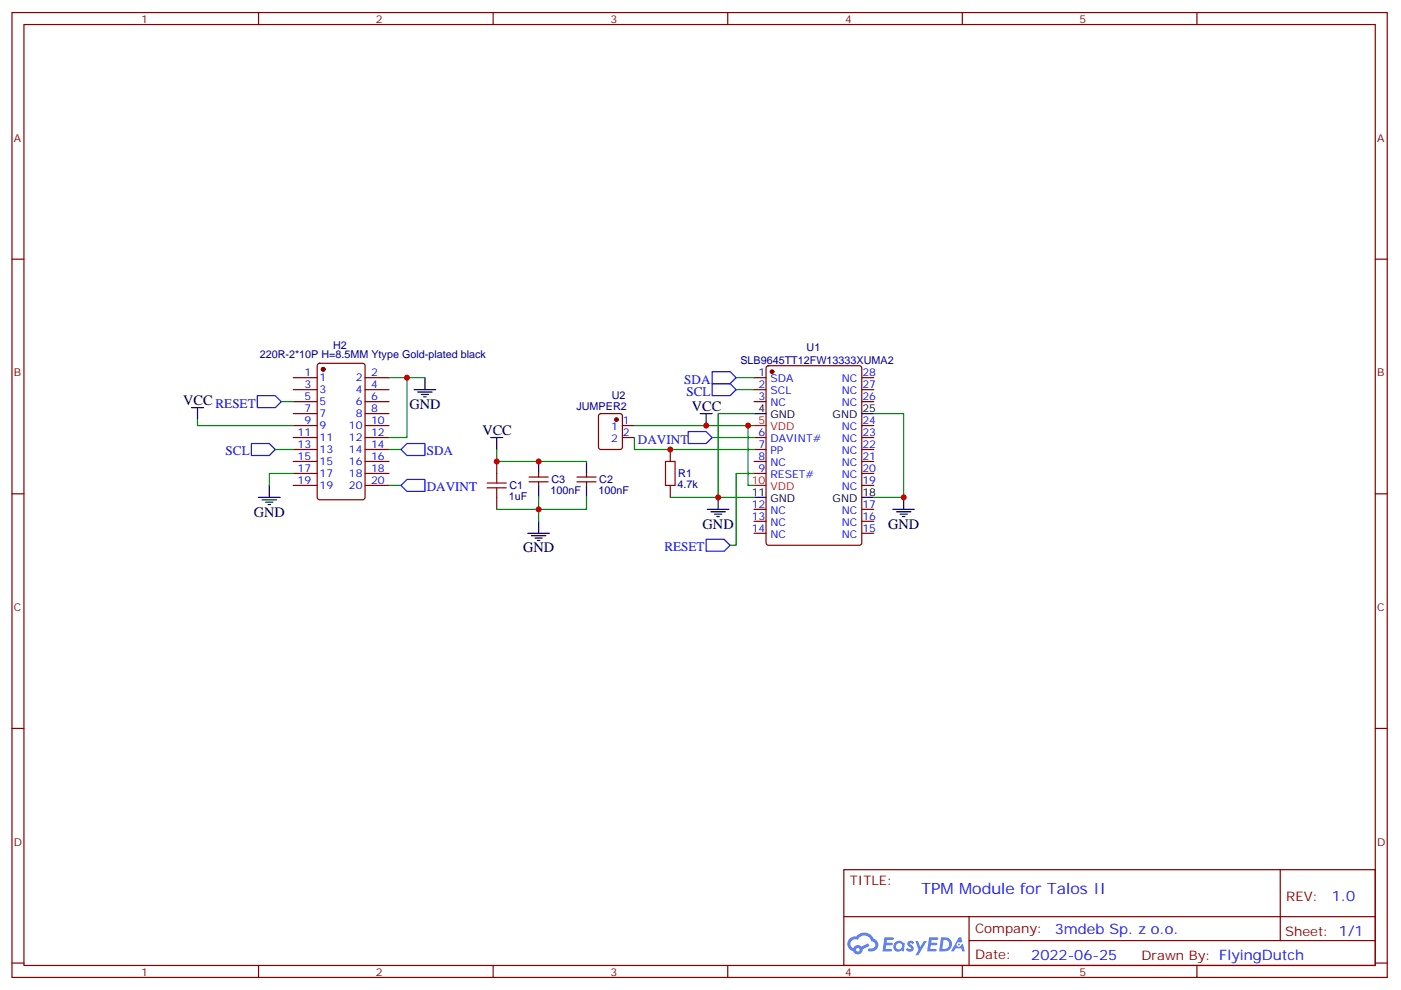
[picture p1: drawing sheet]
<svg xmlns="http://www.w3.org/2000/svg" width="413mm" height="292mm" viewBox="0 0 413 292" stroke-linecap="round" stroke-linejoin="round" font-family="sans-serif">
<g fill="none" stroke="#870000" stroke-width=".35">
<path d="M3.5 3.7h405.4v284.3h-405.4zM7.1 7.2h398.2v277.3h-398.2zM76.2 3.7v3.5M145.3 3.7v3.5M214.5 3.7v3.5M283.6 3.7v3.5M352.8 3.7v3.5M3.5 76.4h3.6M405.3 76.4h3.6M3.5 145.5h3.6M405.3 145.5h3.6M3.5 214.7h3.6"/>
<path d="M405.3 214.7h3.6M248.7 256.3h156.6v28.2h-156.6zM377.3 256.3v20.9M248.7 270.1h156.5M285.6 277.2h119.6M285.6 270.1v14.2M3.5 283.8h3.6M76.2 284.5v3.5M145.3 284.5v3.5M214.5 284.5v3.5M283.6 284.5v3.5M352.8 284.5v3.5"/>
<path d="M405.3 283.8h3.6"/>
</g>
<g fill="#5487ff">
<path d="M267.7 277.5a1.22 1.22 0 0 1 1.7 .2l-.4 .6a.47 .47 0 0 0-.3-.4 .47 .47 0 0 0-.5 .2l.1 .2a1.14 1.14 0 0 1 .8 1.8 1.14 1.14 0 0 1-1.9 0l-.2-.2 .5-.6 .7 .5a.29 .29 0 0 0 .3-.3 .29 .29 0 0 0-.2-.3 1.04 1.04 0 0 1-.6-1.7z"/>
<path d="M260.7 276.2h2.4l.3 .2-.2 .5-1.8 .1-.1 .8h1.5l.3 .4-.3 .4h-1.6l-.2 1.1h1.7l.2 .3-.2 .3-2.6 .1z"/>
<path d="M273.8 276.2h2.4l.3 .2-.1 .5-1.8 .1-.2 .8h1.6l.3 .4-.4 .4-1.6-.1-.1 1.1 1.7 .1 .2 .3-.2 .3-2.6 .1z"/>
<path d="M282.6 276.2h.7l.3 1.3-.6 .3a.69 .69 0 0 0-1 .3 .69 .69 0 0 0 .4 .9 .69 .69 0 0 0 .9-.6l.5-.2 .6 2.2h-.8l-.2-.9h-1.8l-.5 .9h-.8z"/>
<path d="M269.8 277.3h.8l.6 1.8 1.1-1.8h.9l-2.6 4.2h-.8l.9-1.5z"/>
<path d="M277.4 276.2l-.6 4.2h1.3a2.11 2.11 0 0 0 2.5-2.1 2.11 2.11 0 0 0-2.5-2.1zM278.1 277a1.39 1.39 0 0 1 1.7 1.4 1.39 1.39 0 0 1-1.8 1.2h-.3z"/>
<path d="M263.7 277.8a1.54 1.54 0 0 0-.1 2.2 1.54 1.54 0 0 0 2.2 .1l.6 .3 .3-2.3-.2-.3h-.4a1.49 1.49 0 0 0-2.4 0zM264 278.8a.94 .94 0 0 1 1.8 0 .94 .94 0 0 1-1.8 0z"/>
<path d="M250.4 276.6a2.18 2.18 0 0 0 1.1 3.7 1.44 1.44 0 0 0 1.6 .9 1.44 1.44 0 0 0 1.2-1.4l2-1.1-.5-.7-1.9 1a1.47 1.47 0 0 0-2.4 .4 1.39 1.39 0 0 1-.7-1.9 1.39 1.39 0 0 1 2-.5 2.12 2.12 0 0 1 2.2-1.3 2.12 2.12 0 0 1 1.9 1.7 1.14 1.14 0 0 1 1.1 1.4 1.14 1.14 0 0 1-1.7 .7 .43 .43 0 0 0-.5 .4 .43 .43 0 0 0 .4 .5 1.98 1.98 0 0 0 2.5-1.2 1.98 1.98 0 0 0-1.2-2.6 3.1 3.1 0 0 0-5.3-.6l-.9 .1zM252.3 279.9a.55 .55 0 0 1 1.1 0 .55 .55 0 0 1-1.1 0z"/>
<circle cx="282.6" cy="278.3" r=".26"/>
</g>
<g fill="#870000" stroke="#870000" stroke-width=".35">
<circle cx="95.2" cy="108.8" r=".53"/>
<circle cx="227.5" cy="109.5" r=".53"/>
<circle cx="181.7" cy="123.6" r=".53"/>
</g>
<g fill="none" stroke="#870000" stroke-width=".35">
<path d="M86.4 111.3h7.1M86.4 114.8h7.1M86.4 118.4h7.1M93.7 107.3l.5-.2h12.7l.6 .4 .1 39.1-.5 .6-12.9 .1-.7-.5v-39zM107.6 111.3h7.1M107.6 114.8h7.1M107.6 118.4h7.1M222.2 111.3h3.6M222.2 114.8h3.6M222.2 118.4h3.6M226 108l.5-.2h26.8l.6 .4 .1 51.8-.5 .6-27 .1-.7-.5v-51.7zM254 111.3h3.5"/>
<path d="M254 114.8h3.5M254 118.4h3.5M86.4 121.9h7.1M86.4 125.4h7.1M86.4 128.9h7.1M86.4 132.5h7.1M86.4 136h7.1M86.4 139.5h7.1M107.6 121.9h7.1M107.6 125.4h7.1M107.6 128.9h7.1M107.6 132.5h7.1"/>
<path d="M107.6 136h7.1M107.6 139.5h7.1M146.4 136v3.5M158.7 139.5v1.1M172.9 139.5v1.1M176.6 122.1l.5-.2h5.6l.7 .4v9.5l-.4 .6-5.9 .1-.7-.5v-9.4zM183.4 125.4h3.6M183.4 128.9h3.6M197.6 132.5v3.5M222.2 128.9h3.6M222.2 132.5h3.6M222.2 136h3.6"/>
<path d="M222.2 139.5h3.6M254 125.4h3.5M254 128.9h3.5M254 132.5h3.5M254 136h3.5M254 139.5h3.5M86.4 143.1h7.1M107.6 143.1h7.1M146.4 146.6v3.5M155.9 142h5.7M155.9 140.6h5.7M158.7 142v1.1"/>
<path d="M170 142h5.7M170 140.6h5.7M172.9 142v1.1M197.6 143.1v3.5M222.2 150.1h3.6M222.2 153.6h3.6M222.2 157.2h3.6M254 143.1h3.5M254 150.1h3.5M254 153.6h3.5M254 157.2h3.5"/>
</g>
<g fill="none" stroke="#000" stroke-width=".35">
<path d="M122.1 114.8h6.3M123.1 115.5h4.3M124.2 116.2h2.1M124.9 116.9h.7M125.2 111.3v3.5M56.4 120.1h3.6M58.2 120.1v3.5M144.6 128.9h3.6M146.4 128.9v3.6M158.7 136v3.5M172.9 136v3.5M206.4 121.9h3.5"/>
<path d="M208.1 121.9v3.5M222.2 121.9h3.6M254 121.9h3.5M76.2 146.6h6.3M77.3 147.3h4.2M78.3 148h2.1M79 148.7h.7M79.4 143.1v3.5M155.6 157.2h6.3M156.6 157.9h4.3M157.7 158.6h2.1M158.4 159.3h.7"/>
<path d="M158.7 143.1v3.5M158.7 153.6v3.6M172.9 143.1v3.5M208.5 150.1h6.3M209.5 150.8h4.3M210.6 151.5h2.1M211.3 152.2h.7M211.7 146.6v3.5M222.2 146.6h3.6M254 146.6h3.5M263.2 150.1h6.3M264.2 150.8h4.3"/>
<path d="M265.3 151.5h2.1M266 152.2h.7M266.3 146.6v3.5"/>
</g>
<path d="M222.2 125.4h3.6M222.2 143.1h3.6" fill="none" stroke="#f00" stroke-width=".35"/>
<path d="M146.4 139.5v2.8M196.1 136h2.9v7.1h-2.9zM143.6 143.8h5.6M143.6 142.3h5.6M146.4 143.8v2.8" fill="none" stroke="#a10000" stroke-width=".35"/>
<path d="M75.8 116.6h5.3l1.8 1.8-1.8 1.7h-5.3zM209.9 109.5h5.3l1.8 1.8-1.8 1.8h-5.3zM209.9 113.1h5.3l1.8 1.7-1.8 1.8h-5.3zM74.1 130.7h5.3l1.7 1.8-1.7 1.7h-5.3zM119.9 130.7h5.3v3.5h-5.3l-1.7-1.7zM202.8 127.2h5.3l1.8 1.7-1.8 1.8h-5.3zM119.9 141.3h5.3v3.5h-5.3l-1.7-1.7zM208.1 158.9h5.3l1.8 1.8-1.8 1.8h-5.3z" fill="none" stroke="#00f" stroke-width=".35"/>
<g fill="none" stroke="#008700" stroke-width=".35">
<path d="M82.9 118.4h3.5M114.7 111.3h5.2v17.6h-5.2M119.9 111.3h5.3M217 111.3h5.2M217 114.8h5.2M58.2 123.6v1.8h28.2M81.1 132.5h5.3M86.4 139.5h-7v3.6M114.7 132.5h3.5M146.4 132.5v3.5h26.5M187 128.9v3.6h35.2M187 125.4h33.5"/>
<path d="M209.9 128.9h12.3M222.2 121.9h-10.5v24.7h-14.1M222.2 125.4h-1.7v17.7h1.7M222.2 139.5h-5.2v21.2h-1.8M257.5 121.9h8.8v24.7h-8.8M114.7 143.1h3.5M158.7 146.6v3.5h-12.3M172.9 146.6v3.5h-14.2v3.5M211.7 146.6h10.5"/>
</g>
<g fill="#c00">
<circle cx="266.3" cy="146.6" r=".88"/>
<circle cx="220.5" cy="125.4" r=".88"/>
<circle cx="208.1" cy="125.4" r=".88"/>
<circle cx="158.8" cy="136" r=".88"/>
<circle cx="158.8" cy="150.1" r=".88"/>
<circle cx="146.4" cy="136" r=".88"/>
<circle cx="197.6" cy="132.5" r=".88"/>
<circle cx="211.7" cy="146.6" r=".88"/>
<circle cx="119.9" cy="111.3" r=".88"/>
</g>
<text font-size="4.6" fill="#00f" x="271.6" y="263.3">TPM Module for Talos II</text>
<g font-size="4.2">
<text x="54" y="119.4">VCC RESET</text>
<text x="120.6" y="120.5">GND</text>
<text x="203.9" y="121.2">VCC</text>
<text x="142.2" y="128.2">VCC</text>
<text x="74.8" y="152.2">GND</text>
<text x="207.1" y="155.8">GND</text>
<text x="261.8" y="155.8">GND</text>
<text x="154.2" y="162.8">GND</text>
</g>
<g font-size="4.2" fill="#00f">
<text x="392.5" y="265.6">1.0</text>
<text x="310.9" y="275.1">3mdeb Sp. z o.o.</text>
<text x="304" y="282.9">2022-06-25</text>
</g>
<g font-size="3.9" fill="#00f">
<text x="201.7" y="113.1">SDA</text>
<text x="202.3" y="116.6">SCL</text>
<text x="188" y="130.7">DAVINT</text>
<text x="66.5" y="134.2">SCL</text>
<text x="125.8" y="134.2">SDA</text>
<text x="125.8" y="144.8">DAVINT</text>
<text x="195.8" y="162.5">RESET</text>
</g>
<g font-size="3.9" fill="#800">
<text x="250.5" y="260.9">TITLE:</text>
<text x="379.1" y="265.6">REV:</text>
<text x="287.4" y="275.1">Company:</text>
<text x="378.7" y="275.7">Sheet: 1/1</text>
<text x="287.4" y="282.8">Date:</text>
<text x="336.4" y="282.8">Drawn By: FlyingDutch</text>
</g>
<g font-size="3.2" fill="#800">
<text x="41.6" y="6.7">1</text>
<text x="110.8" y="6.7">2</text>
<text x="179.9" y="6.7">3</text>
<text x="249.1" y="6.7">4</text>
<text x="318.2" y="6.7">5</text>
<text x="4.1" y="41.8">A</text>
<text x="405.9" y="41.8">A</text>
<text x="4.1" y="110.9">B</text>
<text x="405.9" y="110.9">B</text>
<text x="4.1" y="180.1">C</text>
<text x="405.9" y="180.1">C</text>
<text x="4.1" y="249.2">D</text>
<text x="405.9" y="249.2">D</text>
<text x="41.6" y="287.5">1</text>
<text x="110.8" y="287.5">2</text>
<text x="179.9" y="287.5">3</text>
<text x="249.1" y="287.5">4</text>
<text x="318.2" y="287.5">5</text>
</g>
<g font-size="3.2" fill="#000080">
<text x="76.6" y="105.4">220R-2*10P H=8.5MM Ytype Gold-plated black</text>
<text x="98.2" y="102.8">H2</text>
<text x="218.2" y="107.2">SLB9645TT12FW13333XUMA2</text>
<text x="237.7" y="103.5">U1</text>
<text x="180.3" y="117.6">U2</text>
<text x="169.9" y="120.8">JUMPER2</text>
<text x="162.5" y="142.4">C3</text>
<text x="176.6" y="142.4">C2</text>
<text x="199.7" y="143.9">4.7k</text>
<text x="199.9" y="140.7">R1</text>
<text x="149.9" y="147.4">1uF</text>
<text x="150.2" y="144.2">C1</text>
<text x="162.3" y="145.6">100nF</text>
<text x="176.4" y="145.6">100nF</text>
</g>
<g font-size="3.2" fill="#00f">
<text x="89.7" y="110.9">1</text>
<text x="94.2" y="112.4">1</text>
<text x="104.9" y="112.4">2</text>
<text x="109.4" y="110.9">2</text>
<text x="223.6" y="110.9">1</text>
<text x="227.1" y="112.7">SDA</text>
<text x="248.1" y="112.7">NC</text>
<text x="254.2" y="110.9">28</text>
<text x="89.7" y="114.5">3</text>
<text x="89.7" y="118">5</text>
<text x="94.2" y="115.9">3</text>
<text x="94.2" y="119.4">5</text>
<text x="104.9" y="115.9">4</text>
<text x="104.9" y="119.4">6</text>
<text x="109.4" y="114.5">4</text>
<text x="109.4" y="118">6</text>
<text x="223.6" y="114.5">2</text>
<text x="223.6" y="118">3</text>
<text x="227.1" y="116.2">SCL</text>
<text x="227.1" y="119.8">NC</text>
<text x="248.1" y="119.8">NC</text>
<text x="248.1" y="116.2">NC</text>
<text x="254.2" y="118">26</text>
<text x="254.2" y="114.5">27</text>
<text x="89.7" y="121.5">7</text>
<text x="89.7" y="125.1">9</text>
<text x="94.2" y="122.9">7</text>
<text x="104.9" y="122.9">8</text>
<text x="109.4" y="121.5">8</text>
<text x="109.4" y="125.1">10</text>
<text x="183.6" y="125.1">1</text>
<text x="254.2" y="125.1">24</text>
<text x="87.7" y="128.6">11</text>
<text x="94.2" y="126.5">9</text>
<text x="94.2" y="130">11</text>
<text x="102.9" y="126.5">10</text>
<text x="102.9" y="130">12</text>
<text x="109.4" y="128.6">12</text>
<text x="180.1" y="126.8">1</text>
<text x="180.1" y="130.4">2</text>
<text x="183.6" y="128.6">2</text>
<text x="223.6" y="128.6">6</text>
<text x="227.1" y="130.4">DAVINT#</text>
<text x="248.1" y="130.4">NC</text>
<text x="248.1" y="126.8">NC</text>
<text x="254.2" y="128.6">23</text>
<text x="87.7" y="132.1">13</text>
<text x="87.7" y="135.6">15</text>
<text x="94.2" y="133.5">13</text>
<text x="94.2" y="137.1">15</text>
<text x="102.9" y="133.5">14</text>
<text x="102.9" y="137.1">16</text>
<text x="109.4" y="132.1">14</text>
<text x="109.4" y="135.6">16</text>
<text x="223.6" y="132.1">7</text>
<text x="223.6" y="135.6">8</text>
<text x="227.1" y="133.9">PP</text>
<text x="227.1" y="137.4">NC</text>
<text x="248.1" y="137.4">NC</text>
<text x="248.1" y="133.9">NC</text>
<text x="254.2" y="135.6">21</text>
<text x="254.2" y="132.1">22</text>
<text x="87.7" y="139.2">17</text>
<text x="87.7" y="142.7">19</text>
<text x="94.2" y="140.6">17</text>
<text x="102.9" y="140.6">18</text>
<text x="109.4" y="139.2">18</text>
<text x="109.4" y="142.7">20</text>
<text x="223.6" y="139.2">9</text>
<text x="227.1" y="140.9">RESET#</text>
<text x="248.1" y="140.9">NC</text>
<text x="254.2" y="142.7">19</text>
<text x="254.2" y="139.2">20</text>
<text x="94.2" y="144.1">19</text>
<text x="102.9" y="144.1">20</text>
<text x="221.6" y="149.8">12</text>
<text x="248.1" y="144.5">NC</text>
<text x="254.2" y="149.8">17</text>
<text x="221.6" y="153.3">13</text>
<text x="227.1" y="151.5">NC</text>
<text x="227.1" y="155">NC</text>
<text x="248.1" y="155">NC</text>
<text x="248.1" y="151.5">NC</text>
<text x="254.2" y="153.3">16</text>
<text x="221.6" y="156.8">14</text>
<text x="227.1" y="158.6">NC</text>
<text x="248.1" y="158.6">NC</text>
<text x="254.2" y="156.8">15</text>
</g>
<g font-size="3.2">
<text x="223.6" y="121.5">4</text>
<text x="227.1" y="123.3">GND</text>
<text x="245.4" y="123.3">GND</text>
<text x="254.2" y="121.5">25</text>
<text x="221.6" y="146.2">11</text>
<text x="227.1" y="148">GND</text>
<text x="245.4" y="148">GND</text>
<text x="254.2" y="146.2">18</text>
</g>
<g font-size="3.2" fill="#f00">
<text x="223.6" y="125.1">5</text>
<text x="227.1" y="126.8">VDD</text>
<text x="221.6" y="142.7">10</text>
<text x="227.1" y="144.5">VDD</text>
</g>
</svg>
